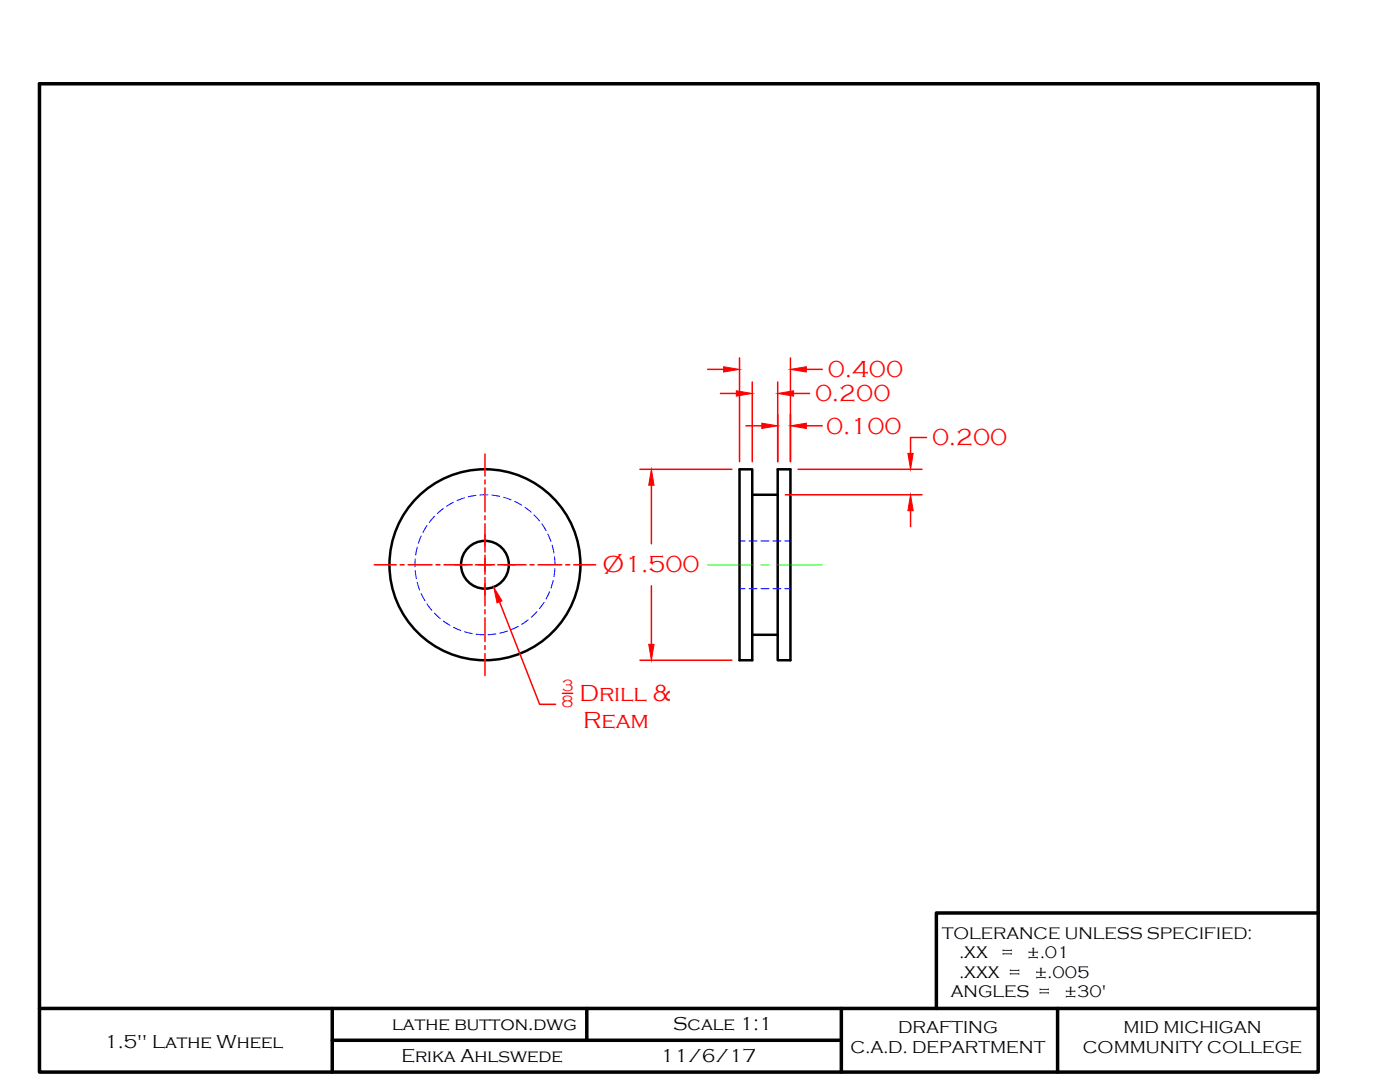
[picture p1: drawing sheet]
<svg xmlns="http://www.w3.org/2000/svg" width="279mm" height="216mm" viewBox="0 0 279 216" stroke-linecap="round" stroke-linejoin="round" font-family="sans-serif">
<!-- layer: OBJECT LINES -->
<g fill="none" stroke="#000" stroke-width=".5">
<path d="M147.6 93.6h2.5v38.1h-2.5zM150.1 98.7h5.1M155.2 93.6h2.5v38.1h-2.5zM150.1 126.7h5.1"/>
<circle cx="96.8" cy="112.7" r="19.1"/>
<circle cx="96.8" cy="112.7" r="4.8"/>
</g>
<!-- layer: HIDDEN -->
<g fill="none" stroke="#00f" stroke-width=".2">
<path d="M92.7 99.3l-1.5 .6M95 98.8l-1.5 .3M97.4 98.7l-1.6 .1M98.2 98.8l1.5 .2M100.5 99.2l1.5 .5M82.9 111.5l-.1 1.6M82.9 113.9l.2 1.5M83.3 109.2l-.3 1.5M83.3 116.2l.5 1.5M84.1 106.9l-.6 1.5M84.1 118.5l.7 1.3M85.2 104.9l-.8 1.3"/>
<path d="M86.7 103l-1 1.2M88.5 101.5l-1.2 1M90.5 100.2l-1.4 .8M102.7 100l1.4 .8M104.8 101.2l1.2 1M106.6 102.7l1 1.2M108.1 104.5l.9 1.4M109.3 106.6l.7 1.4M109.7 118.1l-.7 1.4M110.2 108.8l.4 1.5M110.4 115.8l-.4 1.5M110.7 111.1l.1 1.6"/>
<path d="M110.7 113.5l-.1 1.5M147.6 107.9h1.1M147.6 117.5h1.1M149.5 107.9h1.6M149.5 117.5h1.6M151.9 107.9h1.6M151.9 117.5h1.6M154.3 107.9h1.5M154.3 117.5h1.5M156.6 107.9h1.1M156.6 117.5h1.1M85.2 120.5l1 1.3"/>
<path d="M86.7 122.4l1.2 1M88.5 123.9l1.3 .9M90.5 125.2l1.5 .6M92.7 126.1l1.5 .3M95 126.5l1.6 .2M99 126.5l-1.6 .2M101.3 125.9l-1.6 .4M103.4 125l-1.4 .6M105.4 123.7l-1.3 .9M107.1 122.1l-1.1 1.1M108.6 120.2l-.9 1.3"/>
</g>
<!-- layer: CENTERLINE -->
<path d="M141.2 112.7h9.1M151.9 112.7h1.6M155 112.7h9.1" fill="none" stroke="#0f0" stroke-width=".2"/>
<!-- layer: DIMENSIONS -->
<g fill="none" stroke="#f00" stroke-width=".3">
<path d="M141.2 73.7h3.2M143.8 78.5h3.2M147.6 71.4v20.7M150.1 76.2v15.9M155.2 76.2v15.9M157.7 71.4v20.7M158.4 78.5h3.2M160.9 73.7h3.2M96.8 90.6v4.4M96.8 95.8v.8M96.8 97.4v4.7M127.7 93.6h18.4"/>
<path d="M130 96.8v11.7M148.9 85h3.1M156.7 98.7h27.3M159.3 93.6h24.7M160.9 85h3.2M184.9 87.3h-3.2v3.2M74.7 112.7h4.4M79.9 112.7h.8M81.5 112.7h4.7M87 112.7h.8M88.6 112.7h5.6M94.9 112.7h3.8"/>
<path d="M96.8 102.9v.8M96.8 104.5v5.7M96.8 110.8v3.8M96.8 115.2v5.7M99.3 112.7h5.7M105.8 112.7h.8M107.4 112.7h4.7M112.9 112.7h.8M114.5 112.7h4.4M130 116.9v11.7M181.7 101.9v3.2M96.8 121.7v.8"/>
<path d="M96.8 123.3v4.7M96.8 128.8v.8M96.8 130.4v4.4M99.7 120.1l8 20.4h3.2M112.2 138.3h2.1M127.7 131.7h18.4"/>
</g>
<g fill="#f00" stroke="#f00" stroke-width=".2">
<path d="M98.5 117.1l1.7 2.8-1 .4z"/>
<path d="M144.4 73.2l3.2 .5-3.2 .5z"/>
<path d="M157.7 73.7l3.2-.5v1z"/>
<path d="M147 78l3.1 .5-3.1 .5z"/>
<path d="M155.2 78.5l3.2-.5v1z"/>
<path d="M152 84.4l3.2 .6-3.2 .5z"/>
<path d="M157.7 85l3.2-.6v1.1z"/>
<path d="M181.7 98.7l.5 3.2h-1z"/>
<path d="M181.2 90.5h1l-.5 3.1z"/>
<path d="M130 93.6l.5 3.2h-1z"/>
<path d="M129.5 128.6h1l-.5 3.1z"/>
</g>
<!-- layer: OBJECT LINES -->
<path d="M7.9 16.7h255.2" fill="none" stroke="#000" stroke-width=".7"/>
<!-- layer: BORDER -->
<path d="M7.9 16.7v197.2h255.2v-197.2M7.9 201.2h255.2M66.3 201.2v12.7M66.3 207.6h101.6M117.1 201.2v6.4M167.9 201.2v12.7M211.1 201.2v12.7" fill="none" stroke="#000" stroke-width=".7"/>
<!-- layer: OBJECT LINES -->
<path d="M7.9 16.7h255.2v184.5h-255.2z" fill="none" stroke="#000" stroke-width=".2"/>
<!-- layer: Title Block -->
<path d="M263.1 182.2h-76.2v19" fill="none" stroke="#000" stroke-width=".7"/>
<g font-size="4.8" fill="#f00">
<text x="165.2" y="75.3">0.400</text>
<text x="162.7" y="80">0.200</text>
<text x="164.9" y="86.5">0.100</text>
<text x="186" y="88.8">0.200</text>
<text x="120.3" y="114.1">Ø1.500</text>
<text x="115.6" y="139.9">Drill &amp;</text>
<text x="116.4" y="145.2">Ream</text>
</g>
<g font-size="3.8">
<text x="20.9" y="209.1">1.5&quot; Lathe Wheel</text>
<text x="78.3" y="205.6">lathe button.dwg</text>
<text x="134.4" y="205.6">Scale 1:1</text>
<text x="80.1" y="212">Erika Ahlswede</text>
<text x="131.8" y="212">11/6/17</text>
</g>
<g font-size="3.5">
<text x="179.2" y="206.2">DRAFTING</text>
<text x="224.2" y="206.2">MID MICHIGAN</text>
<text x="169.7" y="210.1">C.A.D. DEPARTMENT</text>
<text x="216.1" y="210.1">COMMUNITY COLLEGE</text>
</g>
<g font-size="3.4">
<text x="188" y="187.3">TOLERANCE UNLESS SPECIFIED:</text>
<text x="191.5" y="191.1">.XX</text>
<text x="199.7" y="191.1">=</text>
<text x="204.9" y="191.1">±.01</text>
<text x="191.5" y="195.1">.XXX =</text>
<text x="206.4" y="195.1">±.005</text>
<text x="189.8" y="199">ANGLES =</text>
<text x="212.3" y="199">±30'</text>
</g>
<g font-size="3.3" fill="#f00">
<text x="112.1" y="138">3</text>
<text x="112.1" y="141">8</text>
</g>
</svg>
